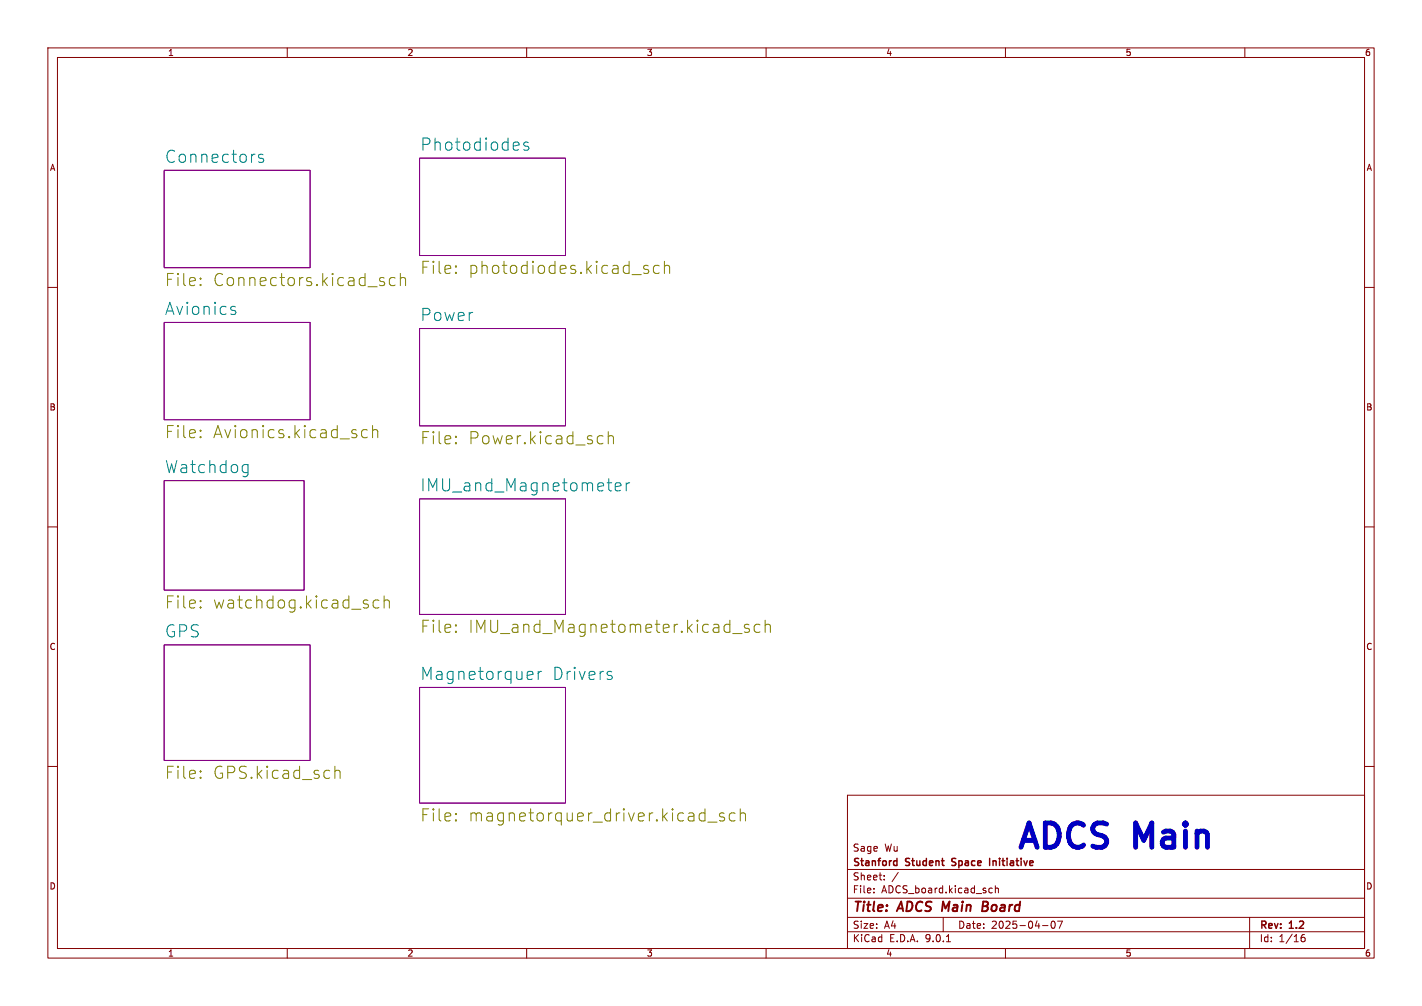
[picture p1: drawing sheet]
<svg xmlns="http://www.w3.org/2000/svg" width="297mm" height="210mm" viewBox="0 0 297 210" stroke-linecap="round" stroke-linejoin="round" font-family="sans-serif">
<path d="M0 0h297v210h-297z" fill="#fff" stroke="#fff" stroke-width=".21"/>
<g fill="none" stroke="#840000" stroke-width=".21">
<path d="M10 10h277v190h-277zM12 12h273v186h-273zM60 10v2M110 10v2M160 10v2M210 10v2M260 10v2M10 60h2M285 60h2M10 110h2M285 110h2M10 160h2"/>
<path d="M177 166h108v32h-108zM285 160h2M60 198v2M110 198v2M160 198v2M177 194.5h108M177 191.5h108M177 187.5h108M177 181.5h108M182.5 186.3v.1M182.5 185.5v.1M184.7 183.6v.1"/>
<path d="M184.7 182.8v.1M187.6 182.1l-1.3 2M197 191.5v3M197.7 196.6h.8M206.8 185.4l.4 .1M207.2 186.3l-.4 .1M207.9 185.5l.2-.1 .4 .1v.9M207.9 184.9v1.5M210 198v2M217.7 193.2h1.2M219.7 192.4l.2-.1a.8 .8 0 0 1 .5 .7 .8 .8 0 0 1-.5 .8l-.2-.1-.2-.5zM220.9 192.3h1l-.7 1.5"/>
<path d="M260 198v2M261 191.5v6.5M271.7 196l.3-.3h.5l.1 .3v.3l-.3 .3-.4-.1-.2-.2M272.5 195.1l-.5 .1-.3 .5"/>
</g>
<path d="M205.2 189.2h.7M205.9 189.2l.3 .1M206 188.2h-.6l-.3 2 1-.1M206.1 189.1l-.2 .1" fill="none" stroke="#840000" stroke-width=".4"/>
<path d="M186.9 179.7l.4 .1M187.3 179.2v1.5M198.8 179.3v.5M206.7 179.2v1.5M187.3 180.6l-.4 .1M198.8 180.6l.2 .1" fill="none" stroke="#840000" stroke-width=".3"/>
<path d="M34.3 35.6h30.5v20.3h-30.5zM87.6 33h30.5v20.3h-30.5zM34.3 67.3h30.5v20.3h-30.5zM87.6 68.6h30.5v20.3h-30.5zM34.3 100.3h29.2v22.9h-29.2zM87.6 104.1h30.5v24.2h-30.5zM34.3 134.6h30.5v24.2h-30.5zM87.6 143.5h30.5v24.1h-30.5z" fill="none" stroke="#840084" stroke-width=".21"/>
<g fill="none" stroke="#848400" stroke-width=".21">
<path d="M41.9 59.4l.1 .1-.1 .1M41.9 58.1l.1 .1-.1 .1M80 58.8l.4 .3-.2 .4-.2 .1M80 57.9l.2 .2M82.5 58.1l-.7-.2-.5 .5v.7l.3 .4 .2 .1 .7-.1M83.6 58.2a.63 .63 0 0 1 1.1 .1v1.3M83.6 57.1v2.5M95.2 56.8l.2 .2-.2 .1M95.2 55.5l.2 .1-.2 .2M134.5 56.1l.9 .3 .1 .3-.4 .4-.7-.1M134.5 55.5l.3-.1 .6 .1M137.7 55.5l-.7-.1-.5 .5v.7l.2 .4 .3 .1 .7-.1"/>
<path d="M138.8 55.6a.63 .63 0 0 1 1.1 .2v1.3M138.8 54.5v2.6M41.9 91.1l.1 .2-.1 .1M41.9 89.8l.1 .1-.1 .1M76.7 89.8l-.7-.1-.5 .5v.7l.3 .4 .2 .1 .7-.1M77.8 89.9a.63 .63 0 0 1 1.1 .1v1.4M77.8 88.8v2.6M95.2 92.4l.2 .1-.2 .1M95.2 91.1l.2 .1-.2 .1M125.2 91l.8 .1M126 92.5l-.8 .1M127 91.2a.63 .63 0 0 1 1.1 .1v1.3"/>
<path d="M127 90.1v2.5M41.9 126.7l.1 .1-.1 .1M41.9 125.4l.1 .1-.1 .1M79.1 125.4l-.7-.2-.5 .5v.8l.3 .3 .2 .1 .7-.1M80.2 125.5a.63 .63 0 0 1 1.1 .1v1.3M80.2 124.4v2.5M95.2 131.8l.2 .1-.2 .1M95.2 130.4l.2 .2-.2 .1M153 132.3h2M156.4 130.4l-.6-.1-.3 .4 .1 .3 .8 .3 .2 .2-.2 .4-.2 .1-.7-.1M158.7 130.4l-.7-.1-.5 .5v.7l.3 .4 .2 .1 .7-.1M159.8 130.6a.63 .63 0 0 1 1.1 .1v1.3"/>
<path d="M159.8 129.5v2.5M69.9 160v2.5M41.9 162.3l.1 .1-.1 .1M41.9 160.9l.1 .1-.1 .2M69.9 161a.63 .63 0 0 1 1.1 .2v1.3M95.2 171.1l.2 .2-.2 .1M95.2 169.8l.2 .1-.2 .2M147.8 171.6h2M151.2 169.8l-.6-.1-.3 .4 .1 .3 .8 .3 .2 .2-.2 .4-.2 .1-.7-.1M153.5 169.8l-.7-.1-.5 .5v.7l.3 .4 .2 .1 .7-.1M154.6 169.9a.63 .63 0 0 1 1.1 .2v1.3M154.6 168.8v2.6"/>
</g>
<g fill="none" stroke="#008484" stroke-width=".21">
<path d="M55 32.3l-.7-.1-.3 .4 .1 .3 .9 .3 .1 .2-.1 .4-.3 .1-.7-.1M108.3 29.8l.1 .5-1.2 .2M110.3 29.8l-.6-.1-.3 .3 .1 .4 .8 .2 .2 .3-.2 .3-.2 .2-.7-.2M48.5 64.8l.6 .1 .2 .4-.4 .3h-.5M48.5 64l.6 .1M51.1 97l.7 .1M51.8 97v2a.69 .69 0 0 1-.8 .5M51.8 98.5l-.7 .2M128.5 101.6l1.2-.2-.1-.5-.7-.1-.4 .3 .1 1.3 .3 .1 .7-.1M130.8 100.8v1.7M131.5 100.8a.65 .65 0 0 0-.7 .5M110.5 140.2l.7 .1 .1 .5-1.2 .2"/>
<path d="M111.2 141.7l-.7 .1M112.4 140.2v1.6M113.1 140.2a.65 .65 0 0 0-.7 .4M127.2 141l.6 .1 .1 .4-.4 .3h-.5M127.2 140.2l.6 .1"/>
</g>
<g font-size="7.1" fill="#0000c2">
<text x="212.1" y="177.6">ADCS</text>
<text x="237.3" y="177.6">Main</text>
</g>
<g font-size="3.5" fill="#008484">
<text x="34.3" y="34.2">Connectors</text>
<text x="87.6" y="31.7">Photodiodes</text>
<text x="34.3" y="66">Avionics</text>
<text x="87.6" y="67.2">Power</text>
<text x="34.3" y="99">Watchdog</text>
<text x="87.6" y="102.8">IMU_and_Magnetometer</text>
<text x="34.3" y="133.3">GPS</text>
<text x="87.6" y="142.2">Magnetorquer</text>
<text x="115.2" y="142.2">Drivers</text>
</g>
<g font-size="3.5" fill="#848400">
<text x="34.3" y="60">File:</text>
<text x="44.3" y="60">Connectors.kicad_sch</text>
<text x="87.6" y="57.4">File:</text>
<text x="97.6" y="57.4">photodiodes.kicad_sch</text>
<text x="34.3" y="91.7">File:</text>
<text x="44.3" y="91.7">Avionics.kicad_sch</text>
<text x="87.6" y="93">File:</text>
<text x="97.6" y="93">Power.kicad_sch</text>
<text x="34.3" y="127.3">File:</text>
<text x="44.3" y="127.3">watchdog.kicad_sch</text>
<text x="87.6" y="132.4">File:</text>
<text x="97.6" y="132.4">IMU_and_Magnetometer.kicad_sch</text>
<text x="34.3" y="162.8">File:</text>
<text x="44.3" y="162.8">GPS.kicad_sch</text>
<text x="87.6" y="171.7">File:</text>
<text x="97.6" y="171.7">magnetorquer_driver.kicad_sch</text>
</g>
<g font-size="2.8" fill="#840000">
<text x="178" y="190.9">Title:</text>
<text x="187.7" y="190.9">ADCS Main</text>
<text x="206.8" y="190.9">Board</text>
</g>
<g font-size="2.1" fill="#840000">
<text x="178" y="178">Sage</text>
<text x="184.7" y="178">Wu</text>
<text x="178" y="184">Sheet:</text>
<text x="178" y="181.2">Stanford</text>
<text x="189.2" y="181.2">Student</text>
<text x="199.5" y="181.2">Space</text>
<text x="207.9" y="181.2">Initiative</text>
<text x="178" y="186.7">File:</text>
<text x="184.1" y="186.7">ADCS_board.kicad_sch</text>
<text x="178" y="196.9">KiCad</text>
<text x="178" y="194.1">Size:</text>
<text x="184.7" y="194.1">A4</text>
<text x="185.7" y="196.9">E.D.A.</text>
<text x="193.3" y="196.9">9.0.1</text>
<text x="200" y="194.1">Date:</text>
<text x="207" y="194.1">2025-04-07</text>
<text x="263" y="194.3">Rev:</text>
<text x="263" y="196.9">Id:</text>
<text x="267.1" y="196.9">1/16</text>
<text x="269.4" y="194.3">1.2</text>
</g>
<g font-size="1.8" fill="#840000">
<text x="35" y="11.9">1</text>
<text x="85" y="11.9">2</text>
<text x="135" y="11.9">3</text>
<text x="185" y="11.9">4</text>
<text x="235" y="11.9">5</text>
<text x="285" y="11.9">6</text>
<text x="10.3" y="35.9">A</text>
<text x="285.3" y="35.9">A</text>
<text x="10.3" y="85.9">B</text>
<text x="285.3" y="85.9">B</text>
<text x="10.3" y="135.9">C</text>
<text x="285.3" y="135.9">C</text>
<text x="10.3" y="185.9">D</text>
<text x="285.3" y="185.9">D</text>
<text x="35" y="199.9">1</text>
<text x="85" y="199.9">2</text>
<text x="135" y="199.9">3</text>
<text x="185" y="199.9">4</text>
<text x="235" y="199.9">5</text>
<text x="285" y="199.9">6</text>
</g>
</svg>
